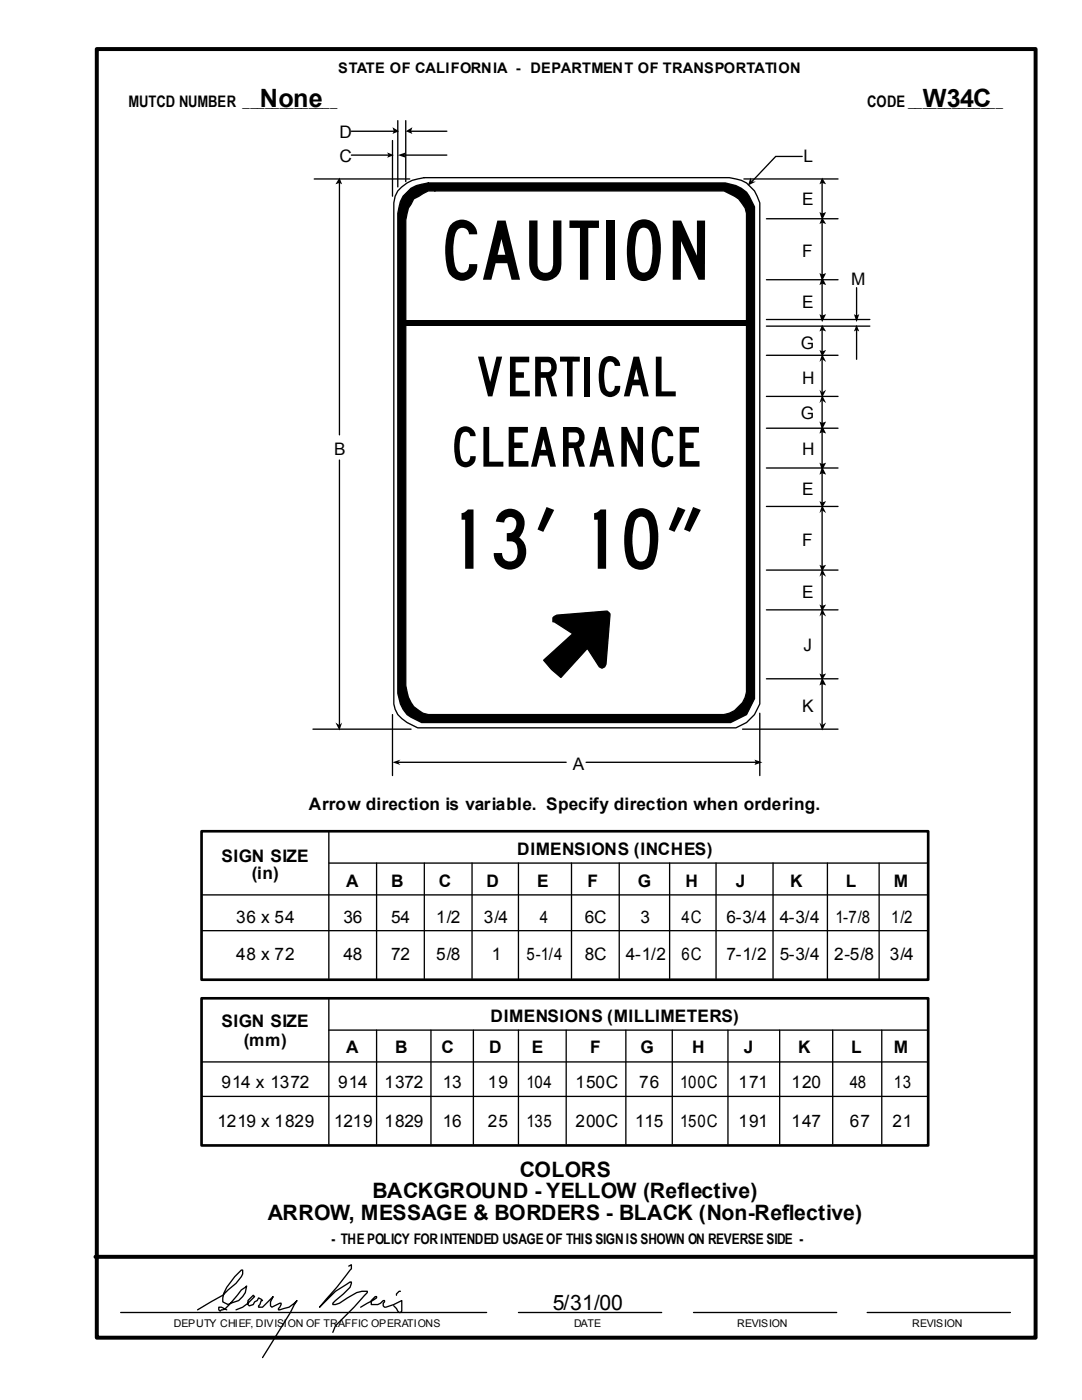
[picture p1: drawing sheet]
<svg xmlns="http://www.w3.org/2000/svg" width="216mm" height="279mm" viewBox="0 0 216 279" stroke-linecap="round" stroke-linejoin="round" font-family="sans-serif">
<path d="M19.3 9.8h187.3v257.2h-187.3z" fill="none" stroke="#000" stroke-width=".79" stroke-linecap="butt"/>
<path d="M19 250.8h187.4" fill="none" stroke="#000" stroke-width=".79"/>
<path d="M124.6 70.9h22.2v8.2h-22.2z" fill="none" stroke="#000" stroke-width=".26"/>
<path d="M79.4 38.1a7.4 7.4 0 0 1 5.3-2.6h60.8a6.2 6.2 0 0 1 5.6 3.7l.5 1.3v100l-1.1 2.1-1.5 1.6-2.2 1.1h-63.5a7.1 7.1 0 0 1-4.5-3.7l-.2-1.1v-100l.2-1.3z" fill-rule="evenodd" fill="#fff"/>
<path d="M79.4 38.1a7.4 7.4 0 0 1 5.3-2.6h60.8a6.2 6.2 0 0 1 5.6 3.7l.5 1.3v100l-1.1 2.1-1.5 1.6-2.2 1.1h-63.5a7.1 7.1 0 0 1-4.5-3.7l-.2-1.1v-100l.2-1.3zM80.4 39.2a6.4 6.4 0 0 1 5.1-2.7h59.2a6.4 6.4 0 0 1 5.8 4.8v98.1l-1.5 3.2-3.2 1.6h-61.7l-2.1-1.1a6.1 6.1 0 0 1-2.6-4.7v-95.8l.5-2.4z" fill="none" stroke="#000" stroke-width=".26"/>
<path d="M80.4 39.2a6.4 6.4 0 0 1 5.1-2.7h59.2a6.4 6.4 0 0 1 5.8 4.8v98.1l-1.5 3.2-3.2 1.6h-61.7l-2.1-1.1a6.1 6.1 0 0 1-2.6-4.7v-95.8l.5-2.4z" fill-rule="evenodd" fill="#000"/>
<path d="M82.5 39.7l3-1.6h59a6.3 6.3 0 0 1 4.2 3.4l.3 1.1v95.5a5.3 5.3 0 0 1-4.5 4.5h-59a5.1 5.1 0 0 1-4.3-4.5l-.2-1.3v-92.9l.5-2.4z" fill-rule="evenodd" fill="#fff"/>
<g fill="none" stroke="#000" stroke-width=".26">
<path d="M62.7 35.7h19.1M67.7 36.5v50.3M70.1 31h7.4M70.1 26.2h8.5M78.3 28v11.2M79.4 24.1v13.2M80.7 31h8.5M81 24.1v12.1M82 26.2h7.2M82.5 39.7l3-1.6h59a6.3 6.3 0 0 1 4.2 3.4l.3 1.1v95.5a5.3 5.3 0 0 1-4.5 4.5h-59a5.1 5.1 0 0 1-4.3-4.5l-.2-1.3v-92.9l.5-2.4zM148.4 35.7h18.8M160.1 31.2h-5.3l-4.8 5"/>
<path d="M164 36.5v6.1M152.9 43.7h14.3M152.9 55.8h14.3M164 44.4v10.4M164 56.6v6.4M170.9 57.4v5.6M152.9 63.8h20.7M152.9 65.1h20.7M152.9 70.9h14.3M152.9 79.1h14.3M164 65.9v4.2M164 71.7v6.6"/>
<path d="M164 79.9v4.5M170.9 65.9v5.8M67.7 91.8v52.9M152.9 85.5h14.3M152.9 93.4h14.3M164 86.3v6.3M164 94.5v5.8M152.9 101.1h14.3M152.9 113.8h14.3M164 101.9v11.1M164 114.6v6.3M110.3 123.3l.8-.5 9.8-.8a.94 .94 0 0 1 .8 .8l-.8 9.8-.3 .5-.5 .2-.5-.2-2.4-3.7-5.3 5.8-1.8-1.6-1.6-1.8 5.8-5.3-3.7-2.4h-.3z"/>
<path d="M152.9 121.7h14.3M152.9 135.5h14.3M164 122.5v12.2M164 136.5v8.2M62.4 145.5h19.6M78.3 142.6v12.2M79.4 152.1h33.6M116.9 152.1h33.9M148.2 145.5h19M151.6 142.3v12.5M40.2 178.6h144.7M65.6 172.2h119.3"/>
<path d="M65.6 165.9v29.4M75.1 172.2v23.1M84.7 172.2v23.1M94.2 172.2v23.1M103.5 172.2v23.1M114 172.2v23.1M123.6 172.2v23.1M133.6 172.2v23.1M142.9 172.2v23.1M154.3 172.2v23.1M165.1 172.2v23.1M175.4 172.2v23.1"/>
<path d="M40.2 185.7h144.7M65.6 199.2v29.1M40.2 218.8h144.7M40.2 211.9h144.7M65.6 205.6h119.3M75.1 205.6v22.7M86 205.6v22.7M94.5 205.6v22.7M103.5 205.6v22.7M113 205.6v22.7M124.9 205.6v22.7M134.1 205.6v22.7"/>
<path d="M145.3 205.6v22.7M155.6 205.6v22.7M166.2 205.6v22.7M175.9 205.6v22.7M69.6 252.7l.5-.3v.8l-2.9 3.7-3.4 4 3.1-3.2 2.9-1.8h.3l-.3 1-2.9 2.7-.5 .5v.2h.5l.8-.2 3.5-2.1 1-.3h1.1v.3l-2.7 2.9-3.7 3.7-.5 1.3M79.9 257.7a.94 .94 0 0 0-.8 .8M24.1 261.9h73M39.4 261.4l5-2.9 2.7-2.4 1.3-1.8v-.8h-.2a9.9 9.9 0 0 0-3.8 5.5v.8l1.1 .5 .5-.2a3.6 3.6 0 0 0 3.2-3.5l-1 .8a13 13 0 0 1-3.8 4h-.2l-.3 .3-.2-.3v-.5h.5l1 .5M47.1 261.4l1.3-.5 1.1-.8 1.3-1.3-.3-.3-1 1.1v.7l.2 .3 .8-.3 .3-.5 .5-.2 .3-.6 .8 .6h-.3l-.5 1.3h.8l2.1-2.1-.5 1v.8l.2 .3 1.6-.8h.3l-.5 1.3 2.1-.5 1.6-1.3a144 144 0 0 1-6.9 11.3M78.6 260.6l1 1.3h.3l.3-.2v-2.1l-1.6 .8-1.9 .5-.2-.3v-.5l.2-.3v-.2h-.2l-.6 .5-.5 .3h-1.3v-.8l.8-.8h.2v.2l-3.1 1.9M103.5 261.9h28.5M138.4 261.9h28.6"/>
<path d="M173 261.9h28.6"/>
</g>
<path d="M80.4 64h69.1v1.1h-69.1z" fill="#000"/>
<g fill="#000">
<path d="M67.7 35.5l.6 1.3-.6-.3-.8 .3z" fill-rule="evenodd"/>
<path d="M77.3 30.4l1.3 .6-1.3 .5 .2-.5z" fill-rule="evenodd"/>
<path d="M78.3 25.4l1.3 .8-1.3 .5 .3-.5z" fill-rule="evenodd"/>
<path d="M79.4 31l1.6-.6-.3 .6 .3 .5z" fill-rule="evenodd"/>
<path d="M81 26.2l1.3-.8-.3 .8 .3 .5z" fill-rule="evenodd"/>
<path d="M149.8 35.5l.2 .7h.8l-1.6 .8z" fill-rule="evenodd"/>
<path d="M164 35.5l.8 1.3-.8-.3-.5 .3z" fill-rule="evenodd"/>
<path d="M163.5 42.3l.5 .3 .8-.3-.8 1.6z" fill-rule="evenodd"/>
<path d="M164 43.4l.8 1.3-.8-.3-.5 .3z" fill-rule="evenodd"/>
<path d="M163.5 54.5l.5 .3 .8-.3-.8 1.6z" fill-rule="evenodd"/>
<path d="M164 55.3l.8 1.6-.8-.3-.5 .3z" fill-rule="evenodd"/>
<path d="M163.5 62.7l.5 .3 .8-.3-.8 1.6z" fill-rule="evenodd"/>
<path d="M164 64.8l.8 1.3-.8-.2-.5 .2z" fill-rule="evenodd"/>
<path d="M163.5 69.9l.5 .2 .8-.2-.8 1.3z" fill-rule="evenodd"/>
<path d="M164 70.6l.8 1.6-.8-.5-.5 .5z" fill-rule="evenodd"/>
<path d="M163.5 77.8l.5 .5 .8-.5-.8 1.6z" fill-rule="evenodd"/>
<path d="M164 78.8l.8 1.6-.8-.5-.5 .5z" fill-rule="evenodd"/>
<path d="M170.4 62.7l.5 .3 .5-.3-.5 1.6z" fill-rule="evenodd"/>
<path d="M170.9 64.8l.5 1.3-.5-.2-.5 .2z" fill-rule="evenodd"/>
<path d="M163.5 84.1l.5 .3 .8-.3-.8 1.6z" fill-rule="evenodd"/>
<path d="M164 84.9l.8 1.6-.8-.2-.5 .2z" fill-rule="evenodd"/>
<path d="M163.5 92.3l.5 .3 .8-.3-.8 1.6z" fill-rule="evenodd"/>
<path d="M164 93.1l.8 1.6-.8-.2-.5 .2z" fill-rule="evenodd"/>
<path d="M163.5 100l.5 .3 .8-.3-.8 1.3z" fill-rule="evenodd"/>
<path d="M164 100.8l.8 1.6-.8-.5-.5 .5z" fill-rule="evenodd"/>
<path d="M163.5 112.7l.5 .3 .8-.3-.8 1.3z" fill-rule="evenodd"/>
<path d="M164 113.5l.8 1.6-.8-.5-.5 .5z" fill-rule="evenodd"/>
<path d="M110.3 123.3l.8-.5 9.8-.8a.94 .94 0 0 1 .8 .8l-.8 9.8-.3 .5-.5 .2-.5-.2-2.4-3.7-5.3 5.8-1.8-1.6-1.6-1.8 5.8-5.3-3.7-2.4h-.3z" fill-rule="evenodd"/>
<path d="M163.5 120.6l.5 .3 .8-.3-.8 1.4z" fill-rule="evenodd"/>
<path d="M164 121.4l.8 1.6-.8-.5-.5 .5z" fill-rule="evenodd"/>
<path d="M163.5 134.4l.5 .3 .8-.3-.8 1.3z" fill-rule="evenodd"/>
<path d="M164 135.2l.8 1.6-.8-.3-.5 .3z" fill-rule="evenodd"/>
<path d="M66.9 144.2l.8 .5 .6-.5-.6 1.6z" fill-rule="evenodd"/>
<path d="M78.3 152.1l1.6-.5-.5 .5 .5 .6z" fill-rule="evenodd"/>
<path d="M150.5 151.6l1.6 .5-1.6 .6 .3-.6z" fill-rule="evenodd"/>
<path d="M163.5 144.2l.5 .5 .8-.5-.8 1.6z" fill-rule="evenodd"/>
</g>
<path d="M40.2 165.9h145v29.6h-145zM40.2 199.2h145v29.4h-145z" fill="none" stroke="#000" stroke-width=".53"/>
<g font-size="17.7">
<text x="87.8" y="55.8">CAUTION</text>
<text x="89.2" y="113.5">13’ 10”</text>
</g>
<g font-size="11.9">
<text x="95" y="79.1">VERTICAL</text>
<text x="90" y="93.1">CLEARANCE</text>
</g>
<g font-size="5">
<text x="51.9" y="21.4">None</text>
<text x="184.1" y="21.4">W34C</text>
</g>
<g font-size="4.2">
<text x="74.3" y="239.2">BACKGROUND - YELLOW (Reflective)</text>
<text x="103.7" y="234.9">COLORS</text>
<text x="53.4" y="243.4">ARROW, MESSAGE &amp; BORDERS - BLACK (Non-Reflective)</text>
<text x="110.3" y="261.4">5/31/00</text>
</g>
<g font-size="3.4">
<text x="67.7" y="27.5">D</text>
<text x="67.7" y="32.3">C</text>
<text x="160.3" y="32.3">L</text>
<text x="160.1" y="41">E</text>
<text x="160.1" y="51.3">F</text>
<text x="169.9" y="56.9">M</text>
<text x="160.1" y="61.4">E</text>
<text x="159.8" y="69.6">G</text>
<text x="160.1" y="76.7">H</text>
<text x="159.8" y="83.6">G</text>
<text x="66.7" y="90.8">B</text>
<text x="160.1" y="90.8">H</text>
<text x="160.1" y="98.7">E</text>
<text x="160.1" y="109">F</text>
<text x="160.1" y="119.3">E</text>
<text x="160.3" y="129.9">J</text>
<text x="160.1" y="142.1">K</text>
<text x="114.3" y="153.7">A</text>
<text x="61.6" y="161.7">Arrow direction is variable. Specify direction when ordering.</text>
<text x="44.2" y="172">SIGN SIZE</text>
<text x="103.2" y="170.7">DIMENSIONS (INCHES)</text>
<text x="50.3" y="175.4">(in)</text>
<text x="69.1" y="177">A</text>
<text x="78.1" y="177">B</text>
<text x="87.6" y="177">C</text>
<text x="97.1" y="177">D</text>
<text x="107.2" y="177">E</text>
<text x="117.2" y="177">F</text>
<text x="127.3" y="177">G</text>
<text x="136.8" y="177">H</text>
<text x="146.8" y="177">J</text>
<text x="157.7" y="177">K</text>
<text x="168.8" y="177">L</text>
<text x="178.3" y="177">M</text>
<text x="47.1" y="184.1">36 x 54</text>
<text x="68.5" y="184.1">36</text>
<text x="78.1" y="184.1">54</text>
<text x="87" y="184.1">1/2</text>
<text x="96.6" y="184.1">3/4</text>
<text x="107.7" y="184.1">4</text>
<text x="116.7" y="184.1">6C</text>
<text x="127.8" y="184.1">3</text>
<text x="136" y="184.1">4C</text>
<text x="145" y="184.1">6-3/4</text>
<text x="155.6" y="184.1">4-3/4</text>
<text x="166.7" y="184.1">1-7/8</text>
<text x="177.8" y="184.1">1/2</text>
<text x="47.1" y="191.6">48 x 72</text>
<text x="68.5" y="191.6">48</text>
<text x="78.1" y="191.6">72</text>
<text x="87" y="191.6">5/8</text>
<text x="98.2" y="191.6">1</text>
<text x="105" y="191.6">5-1/4</text>
<text x="116.7" y="191.6">8C</text>
<text x="124.9" y="191.6">4-1/2</text>
<text x="136" y="191.6">6C</text>
<text x="145" y="191.6">7-1/2</text>
<text x="155.6" y="191.6">5-3/4</text>
<text x="166.4" y="191.6">2-5/8</text>
<text x="177.5" y="191.6">3/4</text>
<text x="97.9" y="204">DIMENSIONS (MILLIMETERS)</text>
<text x="44.2" y="205.1">SIGN SIZE</text>
<text x="48.7" y="208.8">(mm)</text>
<text x="69.1" y="210.1">A</text>
<text x="78.8" y="210.1">B</text>
<text x="88.1" y="210.1">C</text>
<text x="97.6" y="210.1">D</text>
<text x="106.1" y="210.1">E</text>
<text x="117.7" y="210.1">F</text>
<text x="127.8" y="210.1">G</text>
<text x="138.1" y="210.1">H</text>
<text x="148.4" y="210.1">J</text>
<text x="159.3" y="210.1">K</text>
<text x="169.9" y="210.1">L</text>
<text x="178.3" y="210.1">M</text>
<text x="44.2" y="217.2">914 x 1372</text>
<text x="67.5" y="217.2">914</text>
<text x="76.7" y="217.2">1372</text>
<text x="88.4" y="217.2">13</text>
<text x="97.4" y="217.2">19</text>
<text x="105" y="217.2">104</text>
<text x="114.8" y="217.2">150C</text>
<text x="127.5" y="217.2">76</text>
<text x="135.7" y="217.2">100C</text>
<text x="147.4" y="217.2">171</text>
<text x="158" y="217.2">120</text>
<text x="169.6" y="217.2">48</text>
<text x="178.3" y="217.2">13</text>
<text x="43.4" y="224.9">1219 x 1829</text>
<text x="66.7" y="224.9">1219</text>
<text x="76.7" y="224.9">1829</text>
<text x="88.4" y="224.9">16</text>
<text x="97.4" y="224.9">25</text>
<text x="105" y="224.9">135</text>
<text x="114.8" y="224.9">200C</text>
<text x="126.7" y="224.9">115</text>
<text x="135.7" y="224.9">150C</text>
<text x="147.4" y="224.9">191</text>
<text x="158" y="224.9">147</text>
<text x="169.6" y="224.9">67</text>
<text x="178.1" y="224.9">21</text>
</g>
<g font-size="3.2">
<text x="25.7" y="21.4">MUTCD NUMBER _____________</text>
<text x="173" y="21.4">CODE _____________</text>
</g>
<g font-size="2.9">
<text x="67.5" y="14.6">STATE OF CALIFORNIA - DEPARTMENT OF TRANSPORTATION</text>
<text x="66.1" y="248.2">- THE POLICY FORINTENDED USAGE OF THIS SIGNIS SHOWN ON REVERSE SIDE -</text>
</g>
<g font-size="2.1">
<text x="34.7" y="264.8">DEPUTY CHIEF, DIVISION OF TRAFFIC OPERATIONS</text>
<text x="114.6" y="264.8">DATE</text>
<text x="147.1" y="264.8">REVISION</text>
<text x="182" y="264.8">REVISION</text>
</g>
</svg>
